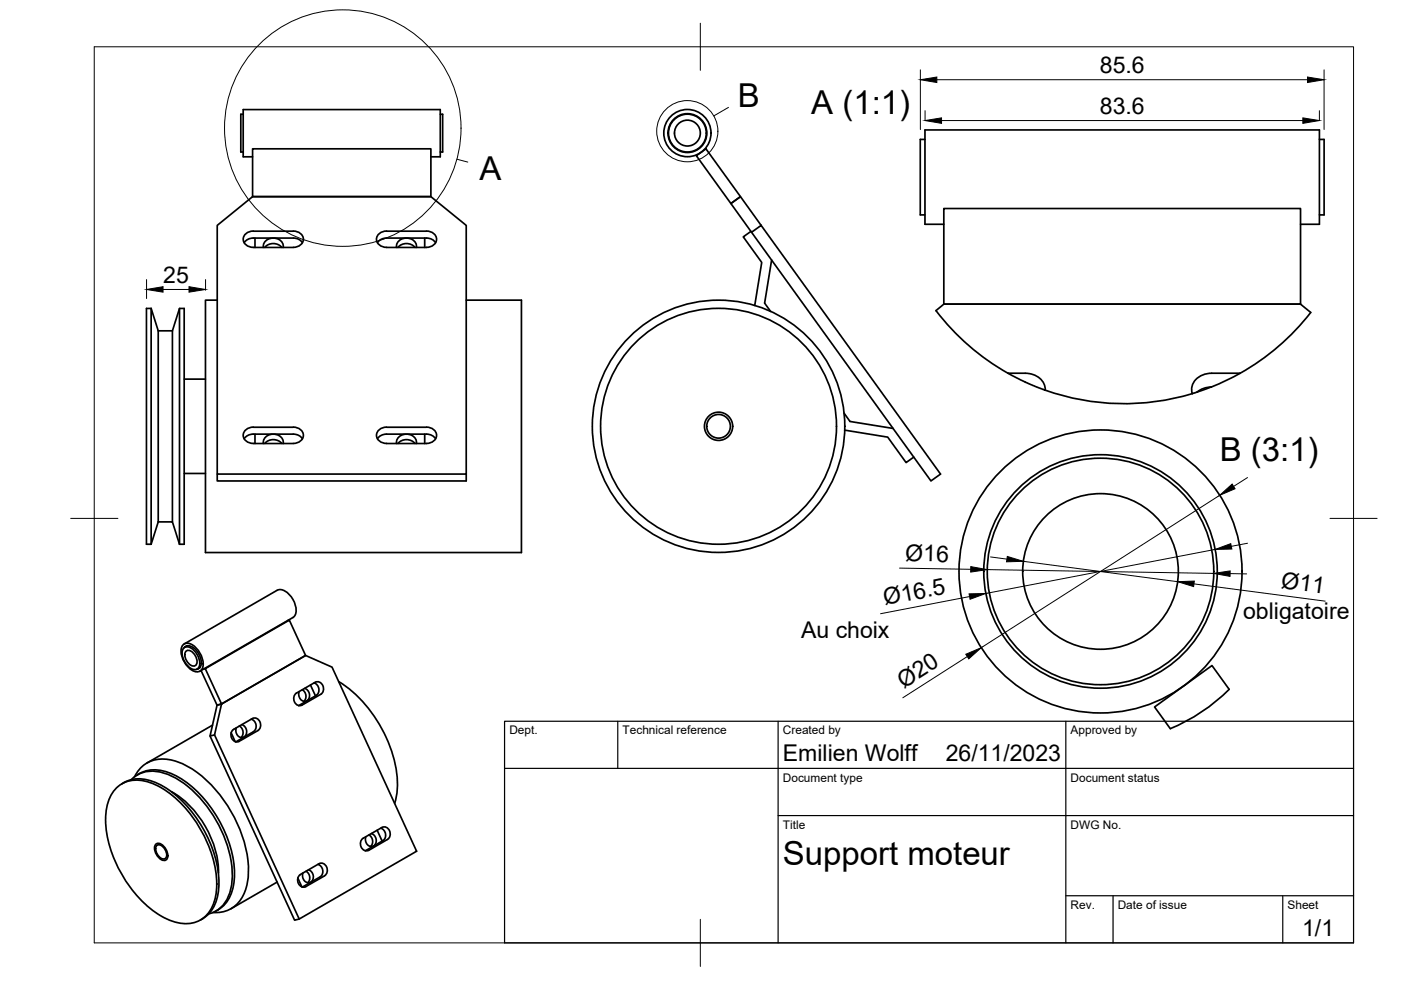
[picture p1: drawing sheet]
<svg xmlns="http://www.w3.org/2000/svg" width="297mm" height="210mm" viewBox="0 0 297 210" stroke-linecap="round" stroke-linejoin="round" font-family="sans-serif">
<!-- layer: Visible -->
<g fill="none" stroke="#000" stroke-width=".36">
<path d="M51.6 24.2h-.5v8h.5M53.6 33.2h-2v-10h41.7v10h-1.9M53.6 31.6h37.8v10.1h-37.8zM93.3 24.2h.6v8h-.6M147.6 33l2.1-1.4 7.3 10.1-2 1.5zM196.1 29.6h-1v16h1M279.7 29.6h1v16h-1M51.8 51.5a2.17 2.17 0 0 1 1.9-1h8.5a2.25 2.25 0 0 1 1.9 1M53.7 49h8.5M53.7 52.5h8.5M53.7 49a1.72 1.72 0 0 0-1.9 .9 1.72 1.72 0 0 0 .4 2l.9 .5h.6M54.1 50.5v2"/>
<path d="M55.8 52.5a2.14 2.14 0 0 1 1.4-2 2.14 2.14 0 0 1 2.3 .5 1.53 1.53 0 0 1 .5 1.5M56.1 52.5a2.41 2.41 0 0 1 3.7 0M62.2 49a1.72 1.72 0 0 1 1.9 .9 1.72 1.72 0 0 1-.4 2l-.9 .5h-.6M80 51.5a2.17 2.17 0 0 1 1.9-1h8.5a2.24 2.24 0 0 1 2 1M81.9 49h8.5M81.9 52.5h8.5M81.9 49a1.72 1.72 0 0 0-1.8 .9 1.72 1.72 0 0 0 .3 2l1 .5h.5M84.1 52.5a2.14 2.14 0 0 1 1.3-2 2.14 2.14 0 0 1 2.3 .5 1.53 1.53 0 0 1 .6 1.5M84.4 52.5a2.41 2.41 0 0 1 3.6 0M90 50.5v2M90.4 49a1.72 1.72 0 0 1 1.9 .9 1.72 1.72 0 0 1-.4 2l-.9 .5h-.6M159.2 49.1l-1.6 1.1 3.9 5.4-1.5 9.2"/>
<path d="M161.4 47.8l-2.1 1.4-4.3-6 2-1.5 42.4 58.8-2 1.5-38.1-52.8M163.6 55.1l-1.5 9.2 1.3 1.7M200.1 47.6h-4v-20h83.6v20h-4M200.1 44.2h75.6v20.3h-75.6zM32 65.4h-.9v50h.9M32 65.4v50M32 65.4l1.5 4.7M33.5 70.1v40.6M33.5 70.1h3.1M36.6 70.1l1.5-4.7h1v50h-1M36.6 70.1v40.6M38.1 65.4v50"/>
<path d="M46.1 63.6h-2.5v53.6h67v-53.6h-11.8M198.4 65.9a50.2 50.2 0 0 0 15.3 13.2M200.1 64.5h75.6l2.2 1.7a50.2 50.2 0 0 1-15 12.9M200.1 64.5l-1.7 1.4M213.7 79.1h3.7a3.9 3.9 0 0 1 4.2 3.6M213.7 79.1l3.7 1.9M256.9 79.1h6M256.9 79.1a3.8 3.8 0 0 0-4.2 3.8l.1 .6 1-.4M262.9 79.1l-2.9 1.6-3.1 1.3M39.1 80.4h4.5M51.8 93a2.17 2.17 0 0 1 1.9-1h8.5a2.25 2.25 0 0 1 1.9 1M52.2 91.1l.9-.5h.6h8.5a1.72 1.72 0 0 1 1.9 .9 1.72 1.72 0 0 1-.4 2l-.4 .3-1.1 .2h-8.5a1.72 1.72 0 0 1-1.9-.9 1.72 1.72 0 0 1 .4-2z"/>
<path d="M54.1 92v2M55.8 94a2.14 2.14 0 0 1 1.4-1.9 2.14 2.14 0 0 1 2.3 .5 1.53 1.53 0 0 1 .5 1.4M56.1 94a2.41 2.41 0 0 1 3.7 0M80 93a2.17 2.17 0 0 1 1.9-1h8.5a2.24 2.24 0 0 1 2 1M80.4 91.1l1-.5h.5h8.5a1.72 1.72 0 0 1 1.9 .9 1.72 1.72 0 0 1-.4 2l-.9 .5h-.6h-8.5a1.72 1.72 0 0 1-1.8-.9 1.72 1.72 0 0 1 .3-2zM84.1 94a2.14 2.14 0 0 1 1.3-1.9 2.14 2.14 0 0 1 2.3 .5 1.53 1.53 0 0 1 .6 1.4M84.4 94a2.41 2.41 0 0 1 3.6 0M90 92v2M178.9 87.6l1.3 1.8 9.2 1.4M179.1 91.2l9.1 1.5 3.9 5.4 1.6-1.2M217.4 81l4.2 1.7M221.6 82.7a50.2 50.2 0 0 0 31.2 .8"/>
<path d="M256.8 82.1l-1.6 .3-1.4 .7M256.8 82l-3 1.1M256.9 82l-.1 .1M33.5 110.7h3.1l1.5 4.7M33.5 110.7l-1.5 4.7M39.1 100.4h4.5M46.1 100.5v1.5h52.7v-54.2l-7.4-6.1h-37.8l-7.5 6.1v52.7h52.7M38.9 137.5a1.6 1.6 0 0 1 2.4 .6l.6 .9a2.24 2.24 0 0 1-.1 2.9 2.24 2.24 0 0 1-2.5-1.3l-.3-.5a2.83 2.83 0 0 1-.1-2.6zM38.9 136.6a2.17 2.17 0 0 1 2.9 1 4.4 4.4 0 0 1 1.1 4.2 1.63 1.63 0 0 1-2.7-.1 4.5 4.5 0 0 1-1.6-4.7zM39.1 137.3a1.57 1.57 0 0 1 2.4 .4 3.4 3.4 0 0 1 .9 3.8l-.7 .4M39.1 136.5l19.7-11.3a2.54 2.54 0 0 1 2.9 1.2 4 4 0 0 1 .7 4.2l-20 11.7M39.4 138.1a1.49 1.49 0 0 1 2 .9 1.49 1.49 0 0 1-.2 2.2 2.26 2.26 0 0 1-1.8-3.1z"/>
<path d="M39.7 136.9l-.6 .4M61.3 131.5l-.3 .1M42.4 141.5l-.6 .4M42.6 142.2l3.4 7.3 1-.2 17.8-10.3-3.5-7.5-17.8 10.3 3.5 7.5-1 .2-1.5 6.6 1-.3M43.5 141.8l-.3 .1M44.5 156.1l18 39 .9-.2M45.1 153.7l-14 8.1M47 149.3l17.8-10.3 5.6 2.4 17.9 39.1-24.9 14.4-17.9-39.1zM49 155.4l.9 1.9M50.7 157.2a1.42 1.42 0 0 1-1.6-.8 1.42 1.42 0 0 1 .4-1.8l4-2.2a1.42 1.42 0 0 1 1.7 .7 1.42 1.42 0 0 1-.5 1.8l-4 2.3M50.8 153.9a1.57 1.57 0 0 1 .3 2.5M51.3 153.6a1.47 1.47 0 0 1 1 1.4 1.47 1.47 0 0 1-.9 1.4 1.51 1.51 0 0 1-1.3-2.1"/>
<path d="M53.3 152.5a1.53 1.53 0 0 1 .4 2.6M53.7 155.1l-3.7 2.2M64.1 146.2a1.57 1.57 0 0 1 .3 2.5M64.6 146a1.47 1.47 0 0 1 1 1.3 1.47 1.47 0 0 1-.9 1.4 1.51 1.51 0 0 1-1.3-2.1M65.8 145.2l1.1 2.3M66.6 144.8a1.53 1.53 0 0 1 .5 2.6M66.8 144.6l-4 2.4M66.9 144.7a1.42 1.42 0 0 1 1.6 .7 1.42 1.42 0 0 1-.5 1.8l-4 2.3a1.43 1.43 0 0 1-1.6-.8 1.43 1.43 0 0 1 .4-1.7M67.1 147.4l-3.8 2.2M71.8 144.5a27.9 27.9 0 0 1 12.5 21.7 13.2 13.2 0 0 1-.6 4.1M244.8 149.9l12.2-8.8 3.6 5.1a38.9 38.9 0 0 1-12.5 8.3zM25 166.8a7 7 0 0 1 7.8-.5 24.9 24.9 0 0 1 11.7 13.8 17.4 17.4 0 0 1 .8 11.5 6.3 6.3 0 0 1-8.4 3.8 21.6 21.6 0 0 1-11.1-10 21.6 21.6 0 0 1-3.1-14.5 7.4 7.4 0 0 1 2.3-4.1z"/>
<path d="M25.8 166.2a7.7 7.7 0 0 1 8.2 .2 25.7 25.7 0 0 1 12.4 21.4 7.8 7.8 0 0 1-3.9 7.3M27.8 165.3a6.7 6.7 0 0 1 7.5-1.2 23.2 23.2 0 0 1 11.8 12.2 19.5 19.5 0 0 1 1.7 12.7 6.4 6.4 0 0 1-4.5 4.8M28.5 164.7a6.6 6.6 0 0 1 8.3-3.4 22 22 0 0 1 11.8 10.1 24.6 24.6 0 0 1 3.9 15.4 7.1 7.1 0 0 1-6.2 6.7h-1.2M29.6 164l-.5 .3M29.6 164a7.8 7.8 0 0 1 7.7 .5 25.7 25.7 0 0 1 12.4 21.4 7.8 7.8 0 0 1-3.9 7.3M33 179a1.63 1.63 0 0 1 2.2 1 1.63 1.63 0 0 1-.2 2.4 2.49 2.49 0 0 1-2-3.4zM33.2 179.3a1.43 1.43 0 0 1 1.9 1.1 1.27 1.27 0 0 1-.2 1.7 2.05 2.05 0 0 1-1.7-2.8zM36.4 167.9a20.8 20.8 0 0 1 9.9 17.2M78.2 177a1.57 1.57 0 0 1 .4 2.5M78.7 176.7a1.47 1.47 0 0 1 1.1 1.4 1.47 1.47 0 0 1-.9 1.4 1.51 1.51 0 0 1-1.3-2.1M80 176l1 2.3M80.7 175.6a1.53 1.53 0 0 1 .5 2.6"/>
<path d="M81.2 178.2l-3.8 2.2M58.8 187l-9.8 5.7M63.1 186.2l.9 1.9M64.9 184.7a1.57 1.57 0 0 1 .3 2.5M65.4 184.4a1.47 1.47 0 0 1 1 1.3 1.47 1.47 0 0 1-.9 1.5 1.51 1.51 0 0 1-1.3-2.1M67.4 183.3a1.53 1.53 0 0 1 .5 2.6M67.6 183.1l-4 2.3M67.7 183.1a1.44 1.44 0 0 1 1.6 .8 1.44 1.44 0 0 1-.5 1.8l-4 2.3a1.42 1.42 0 0 1-1.6-.8 1.42 1.42 0 0 1 .5-1.8M67.9 185.9l-3.8 2.2M78.1 180.3a1.43 1.43 0 0 1-1.6-.8 1.43 1.43 0 0 1 .5-1.7l4-2.4a1.42 1.42 0 0 1 1.6 .8 1.42 1.42 0 0 1-.4 1.8l-4.1 2.3"/>
<circle cx="145.7" cy="28.2" r="5"/>
<circle cx="145.7" cy="28.2" r="4"/>
<circle cx="145.7" cy="28.2" r="2.74"/>
<circle cx="145.7" cy="28.2" r="4.1"/>
<circle cx="152.3" cy="90.4" r="25"/>
<circle cx="152.3" cy="90.4" r="3"/>
<circle cx="152.3" cy="90.4" r="2.51"/>
<circle cx="152.4" cy="90.4" r="26.8"/>
<circle cx="233.3" cy="121.2" r="30"/>
<circle cx="233.3" cy="121.2" r="24"/>
<circle cx="233.3" cy="121.2" r="16.5"/>
<circle cx="233.3" cy="121.2" r="24.8"/>
</g>
<!-- layer: BORDER -->
<path d="M20 9.9h267v190h-267zM148.5 4.9v10M15 109.9h10M282 109.9h10M148.5 194.9v10" fill="none" stroke="#000" stroke-width=".21"/>
<!-- layer: TITLEBLOCK -->
<path d="M107 152.9h180v47h-180zM131 152.9v10M165 152.9v47M226 152.9v47M107 162.9h180M165 172.9h122M226 189.9h61M236 189.9v10M272 189.9v10" fill="none" stroke="#000" stroke-width=".25"/>
<!-- layer: Detail Boundary -->
<g fill="none" stroke="#000" stroke-width=".21">
<path d="M96.9 33.8l2.3 .6M154.5 22.8l-3.2 1.8"/>
<circle cx="72.7" cy="27.2" r="25.1"/>
<circle cx="145.7" cy="27.8" r="6.5"/>
</g>
<!-- layer: FD_Dimensions -->
<g fill="none" stroke="#000" stroke-width=".21">
<path d="M195.1 14.8v12.7M198.6 16.9h78.6M280.7 14.8v12.7M196.1 23.5v2M199.6 25.6h76.6M279.7 23.5v2M31.1 59.3v4M43.6 59.3v2.2M34.6 61.4h5.5M210 118.1l3.5 .4M217 119l32.7 4.3M257.6 116.5l-48.6 9.3"/>
<path d="M258.6 105l-50.6 32.3M264.5 101.3l-3 1.8M264.5 115.2l-3.5 .6M190.7 120.5l15.1 .2M205.1 139.2l-13.7 8.7M205.6 126.5l-18.9 3.6M209.3 120.8l48 .8M253.1 123.8l27.9 3.7M260.8 121.6l3.5 .1"/>
</g>
<g fill="#000" stroke="#000" stroke-width=".21">
<path d="M195.1 16.9l3.5-.6v1.2zM277.2 16.3l3.5 .6-3.5 .6zM196.1 25.6l3.5-.6v1.2zM276.2 25l3.5 .6-3.5 .6zM31.1 61.4l3.5-.6v1.1zM40.1 60.8l3.5 .6-3.5 .5zM213.6 118l3.4 1-3.6 .1zM257.6 116.5l3.3-1.2 .3 1.1zM258.6 105l2.6-2.4 .7 1zM204.8 138.7l3.2-1.4-2.6 2.4zM205.5 125.9l3.5-.1-3.3 1.3zM205.8 120.1l3.5 .7-3.5 .5z"/>
<path d="M249.7 123.3l3.5-.1-.1 1.2zM257.3 121.6l3.5-.6v1.2z"/>
</g>
<g font-size="7">
<text x="156.4" y="22.7">B</text>
<text x="172" y="24.1">A (1:1)</text>
<text x="101.7" y="38.2">A</text>
<text x="258.6" y="97.8">B (3:1)</text>
<text x="166" y="183.4">Support moteur</text>
</g>
<g font-size="4.9">
<text x="233.2" y="15.4">85.6</text>
<text x="233.2" y="24.1">83.6</text>
<text x="34.6" y="59.9">25</text>
<text x="191.9" y="118.9" transform="rotate(1 191.9 118.9)">Ø16</text>
<text x="271.5" y="124.7" transform="rotate(8 271.5 124.7)">Ø11</text>
<text x="187.6" y="128.4" transform="rotate(-11 187.6 128.4)">Ø16.5</text>
<text x="263.6" y="131.2">obligatoire</text>
<text x="169.8" y="135.2">Au choix</text>
<text x="191.6" y="146" transform="rotate(-33 191.6 146)">Ø20</text>
<text x="166" y="161.4">Emilien Wolff</text>
<text x="200.5" y="161.4">26/11/2023</text>
<text x="276.1" y="198.6">1/1</text>
</g>
<g font-size="2.5">
<text x="108" y="155.7">Dept.</text>
<text x="132" y="155.7">Technical reference</text>
<text x="166" y="155.7">Created by</text>
<text x="227" y="155.7">Approved by</text>
<text x="166" y="165.7">Document type</text>
<text x="227" y="165.7">Document status</text>
<text x="166" y="175.7">Title</text>
<text x="227" y="175.7">DWG No.</text>
<text x="227" y="192.7">Rev.</text>
<text x="237" y="192.7">Date of issue</text>
<text x="273" y="192.7">Sheet</text>
</g>
</svg>
